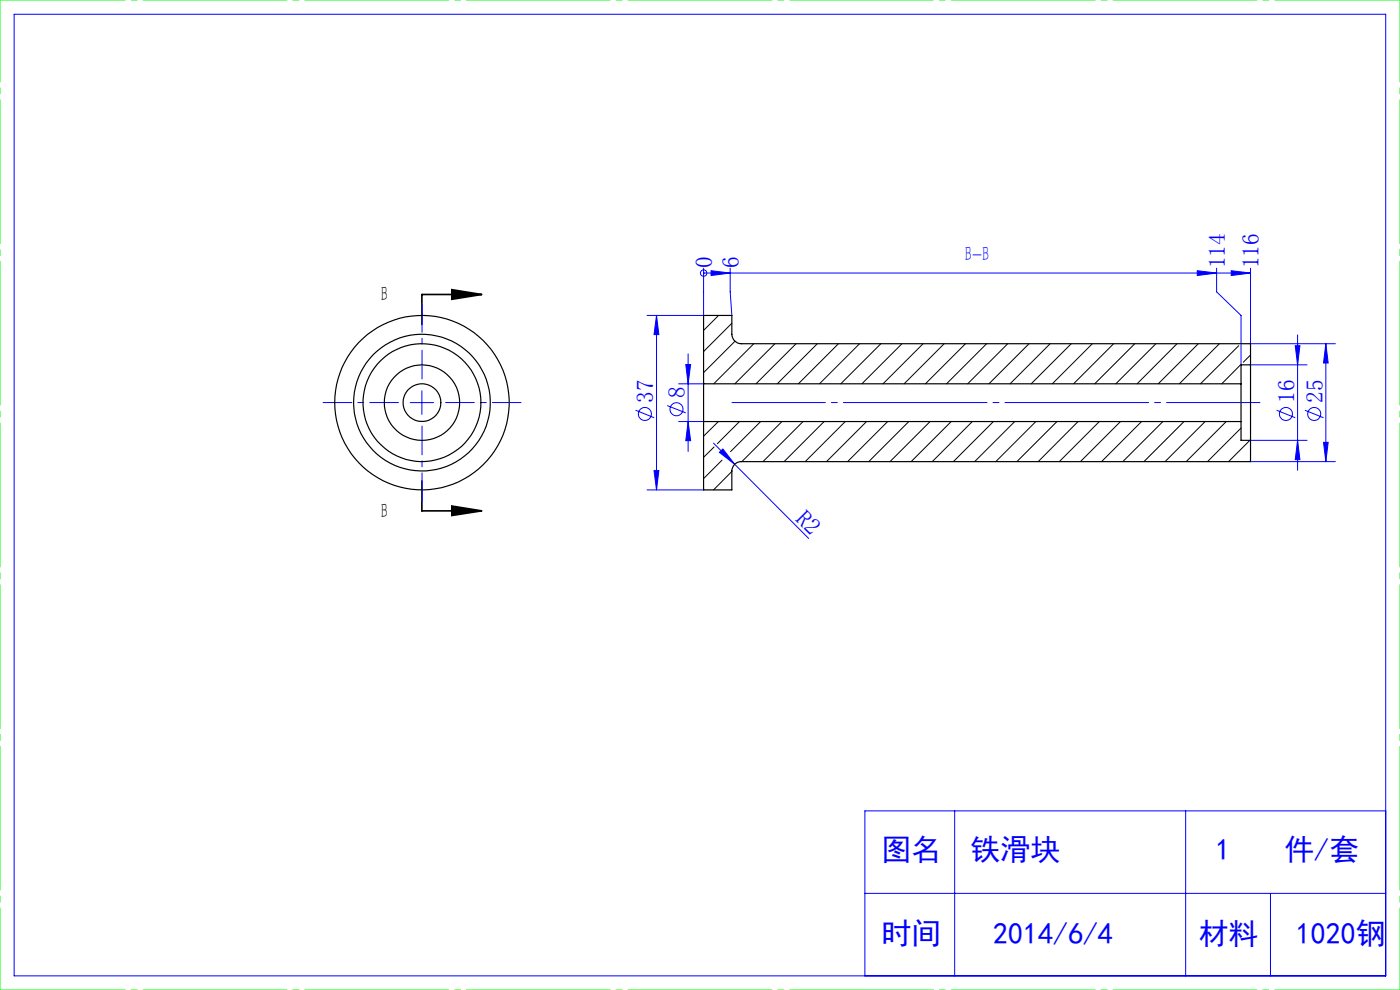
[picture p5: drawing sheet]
<svg xmlns="http://www.w3.org/2000/svg" width="297mm" height="210mm" viewBox="0 0 297 210" stroke-linecap="round" stroke-linejoin="round" font-family="sans-serif">
<g fill="none" stroke="#00f" stroke-width=".21">
<path d="M3 3h291v204h-291zM149.3 57.9h.1M149.3 56.9v10h-12M149.3 57.9h116M150.8 57.4l4.1 .5-4.1 .5zM154.9 56.9v5l.4 5M254 57.4l4.1 .5-4.1 .5zM258.1 56.9v5l5.2 5v10.5M261.2 57.4l4.1 .5-4.1 .5zM265.3 56.9v16h18M139.3 66.9l.5 4.1h-1.1zM139.3 66.9v37"/>
<path d="M145.5 77.3h1l-.5 4.1zM146 75.1v20.7M265.3 77.4h12M274.8 73.3h1l-.5 4.1zM275.3 71v28.8M281.3 72.9l.5 4.1h-1zM281.3 72.9v25M87 85.4h5M89.5 82.9v5M134.8 87l4 1.6M138.7 99.8h1.1l-.5 4.1zM141.5 86l4 1.6"/>
<path d="M144 89.4h5.3M144 81.4h5.3M146 89.4l.5 4.1h-1zM151.4 94l4.5 4.5M152.6 95.9l.8-.7 2.5 3.3zM155.9 98.5l15.7 15.7M265.3 93.4h12M265.3 97.9h18M270.8 87l4 1.6M275.3 93.4l.5 4.1h-1zM276.8 87l4 1.6M280.8 93.8h1l-.5 4.1z"/>
<path d="M137.3 103.9h12M202.5 172v35M251.5 172v35M294 172h-110.5v35M183.5 189.5h110.5M269.5 189.5v17.5"/>
<circle cx="149.3" cy="57.9" r=".68"/>
<circle cx="136.8" cy="87.8" r="1.39"/>
<circle cx="143.5" cy="86.8" r="1.38"/>
<circle cx="272.8" cy="87.8" r="1.39"/>
<circle cx="278.8" cy="87.8" r="1.39"/>
</g>
<path d="M95.8 61.4l6.4 1.1-6.4 1zM102.2 62.5h-12.7v6.3M89.5 102v6.4h12.7M95.8 107.3l6.4 1.1-6.4 1z" fill="none" stroke="#000" stroke-width=".35"/>
<path d="M84.5 85.4h-16M89.5 80.4v-16M89.5 90.4v16M94.5 85.4h16" fill="none" stroke="#00f" stroke-width=".21" stroke-dasharray="30.5 1.3 1.3 1.3" stroke-dashoffset="24.4"/>
<path d="M267.3 85.4h-112" fill="none" stroke="#00f" stroke-width=".21" stroke-dasharray="30.5 1.3 1.3 1.3" stroke-dashoffset="10.7"/>
<path d="M0 0h297M0 210h297" fill="none" stroke="#0f0" stroke-width=".21" stroke-dasharray="30.5 1.3 1.3 1.3" stroke-dashoffset="3.9"/>
<path d="M0 210v-210M297 210v-210" fill="none" stroke="#0f0" stroke-width=".21" stroke-dasharray="30.5 1.3 1.3 1.3" stroke-dashoffset="13.1"/>
<path d="M95.8 61.4l6.4 1.1-6.4 1zM95.8 107.3l6.4 1.1-6.4 1z" fill="#000"/>
<g fill="#00f">
<path d="M152.6 95.9l.8-.7 2.5 3.3z"/>
<path d="M150.8 57.4l4.1 .5-4.1 .5zM254 57.4l4.1 .5-4.1 .5zM261.2 57.4l4.1 .5-4.1 .5z"/>
<path d="M275.3 93.4l.5 4.1h-1zM274.8 73.3h1l-.5 4.1zM280.8 93.8h1l-.5 4.1zM281.3 72.9l.5 4.1h-1zM146 89.4l.5 4.1h-1zM145.5 77.3h1l-.5 4.1z"/>
<path d="M139.3 66.9l.5 4.1h-1.1zM138.7 99.8h1.1l-.5 4.1z"/>
</g>
<g fill="none" stroke="#000" stroke-width=".25">
<path d="M265.3 77.4v-4.5h-108a2.05 2.05 0 0 1-2-2v-4h-6v14.5M265.3 77.4v16M265.3 77.4h-2v4M149.3 81.4v8M149.3 89.4v14.5h6v-4a1.99 1.99 0 0 1 2-2h108v-4.5M149.3 81.4h114M149.3 89.4h114M263.3 81.4v8M263.3 89.4v4h2"/>
<circle cx="89.5" cy="85.4" r="14.5"/>
<circle cx="89.5" cy="85.4" r="8"/>
<circle cx="89.5" cy="85.4" r="12.5"/>
<circle cx="89.5" cy="85.4" r="18.5"/>
<circle cx="89.5" cy="85.4" r="4"/>
</g>
<g fill="none" stroke="#000" stroke-width=".21">
<path d="M152.4 66.9l-3.1 3.2M155.3 68.6l-6 6M155.9 72.4l-6.6 6.6M159.9 72.9l-8.5 8.5M164.4 72.9l-8.5 8.5M168.9 72.9l-8.5 8.5M173.4 72.9l-8.5 8.5M177.9 72.9l-8.5 8.5M182.4 72.9l-8.6 8.5M186.9 72.9l-8.5 8.5M191.3 72.9l-8.5 8.5M195.8 72.9l-8.5 8.5"/>
<path d="M200.3 72.9l-8.5 8.5M204.8 72.9l-8.5 8.5M209.3 72.9l-8.5 8.5M213.8 72.9l-8.5 8.5M218.3 72.9l-8.5 8.5M222.8 72.9l-8.5 8.5M227.3 72.9l-8.5 8.5M231.7 72.9l-8.5 8.5M236.3 72.9l-8.5 8.5M240.7 72.9l-8.5 8.5M245.2 72.9l-8.5 8.5M249.7 72.9l-8.5 8.5"/>
<path d="M254.2 72.9l-8.5 8.5M258.7 72.9l-8.5 8.5M262.8 73.3l-8.1 8.1M263.2 77.4l-4 4M265.3 75.3l-1.5 1.5M151.5 94.8l-2.2 2.2M152.4 89.4l-3.1 3.1M153.2 97.6l-3.9 3.9M156.9 89.4l-4.7 4.7M161.4 89.4l-6.4 6.4M165.9 89.4l-8.5 8.5M170.4 89.4l-8.5 8.5"/>
<path d="M174.8 89.4l-8.5 8.5M179.3 89.4l-8.5 8.5M183.8 89.4l-8.5 8.5M188.3 89.4l-8.5 8.5M192.8 89.4l-8.5 8.5M197.3 89.4l-8.5 8.5M201.8 89.4l-8.5 8.5M206.3 89.4l-8.5 8.5M210.7 89.4l-8.5 8.5M215.3 89.4l-8.5 8.5M219.7 89.4l-8.5 8.5M224.2 89.4l-8.5 8.5"/>
<path d="M228.7 89.4l-8.5 8.5M233.2 89.4l-8.5 8.5M237.7 89.4l-8.5 8.5M242.2 89.4l-8.5 8.5M246.7 89.4l-8.5 8.5M251.2 89.4l-8.5 8.5M255.7 89.4l-8.5 8.5M260.1 89.4l-8.5 8.5M263.3 90.8l-7.1 7.1M265.1 93.4l-4.5 4.5M265.3 97.7l-.2 .2M155.3 100l-3.9 3.9"/>
</g>
<g font-size="6.3" fill="#00f">
<text x="187" y="182.5">图名</text>
<text x="205.9" y="182.5">铁滑块</text>
<text x="257.8" y="182.5">1</text>
<text x="272.5" y="182.5">件/套</text>
<text x="187" y="200.3">时间</text>
<text x="210.7" y="200.3">2014/6/4</text>
<text x="254.3" y="200.3">材料</text>
<text x="274.9" y="200.3">1020钢</text>
</g>
<g font-size="4.9" fill="#00f">
<text x="151.1" y="56.9" transform="rotate(-90 151.1 56.9)">0</text>
<text x="156.7" y="56.9" transform="rotate(-90 156.7 56.9)">6</text>
<text x="259.9" y="56.9" transform="rotate(-90 259.9 56.9)">114</text>
<text x="267.1" y="56.9" transform="rotate(-90 267.1 56.9)">116</text>
<text x="138.6" y="85.5" transform="rotate(-90 138.6 85.5)">37</text>
<text x="145.3" y="84.5" transform="rotate(-90 145.3 84.5)">8</text>
<text x="274.6" y="85.5" transform="rotate(-90 274.6 85.5)">16</text>
<text x="280.6" y="85.5" transform="rotate(-90 280.6 85.5)">25</text>
<text x="168.6" y="110.2" transform="rotate(45 168.6 110.2)">R2</text>
</g>
<text font-size="4.4" fill="#00f" x="204.7" y="55.4">B-B</text>
<g font-size="4.4">
<text x="80.8" y="63.9">B</text>
<text x="80.8" y="109.8">B</text>
</g>
</svg>
